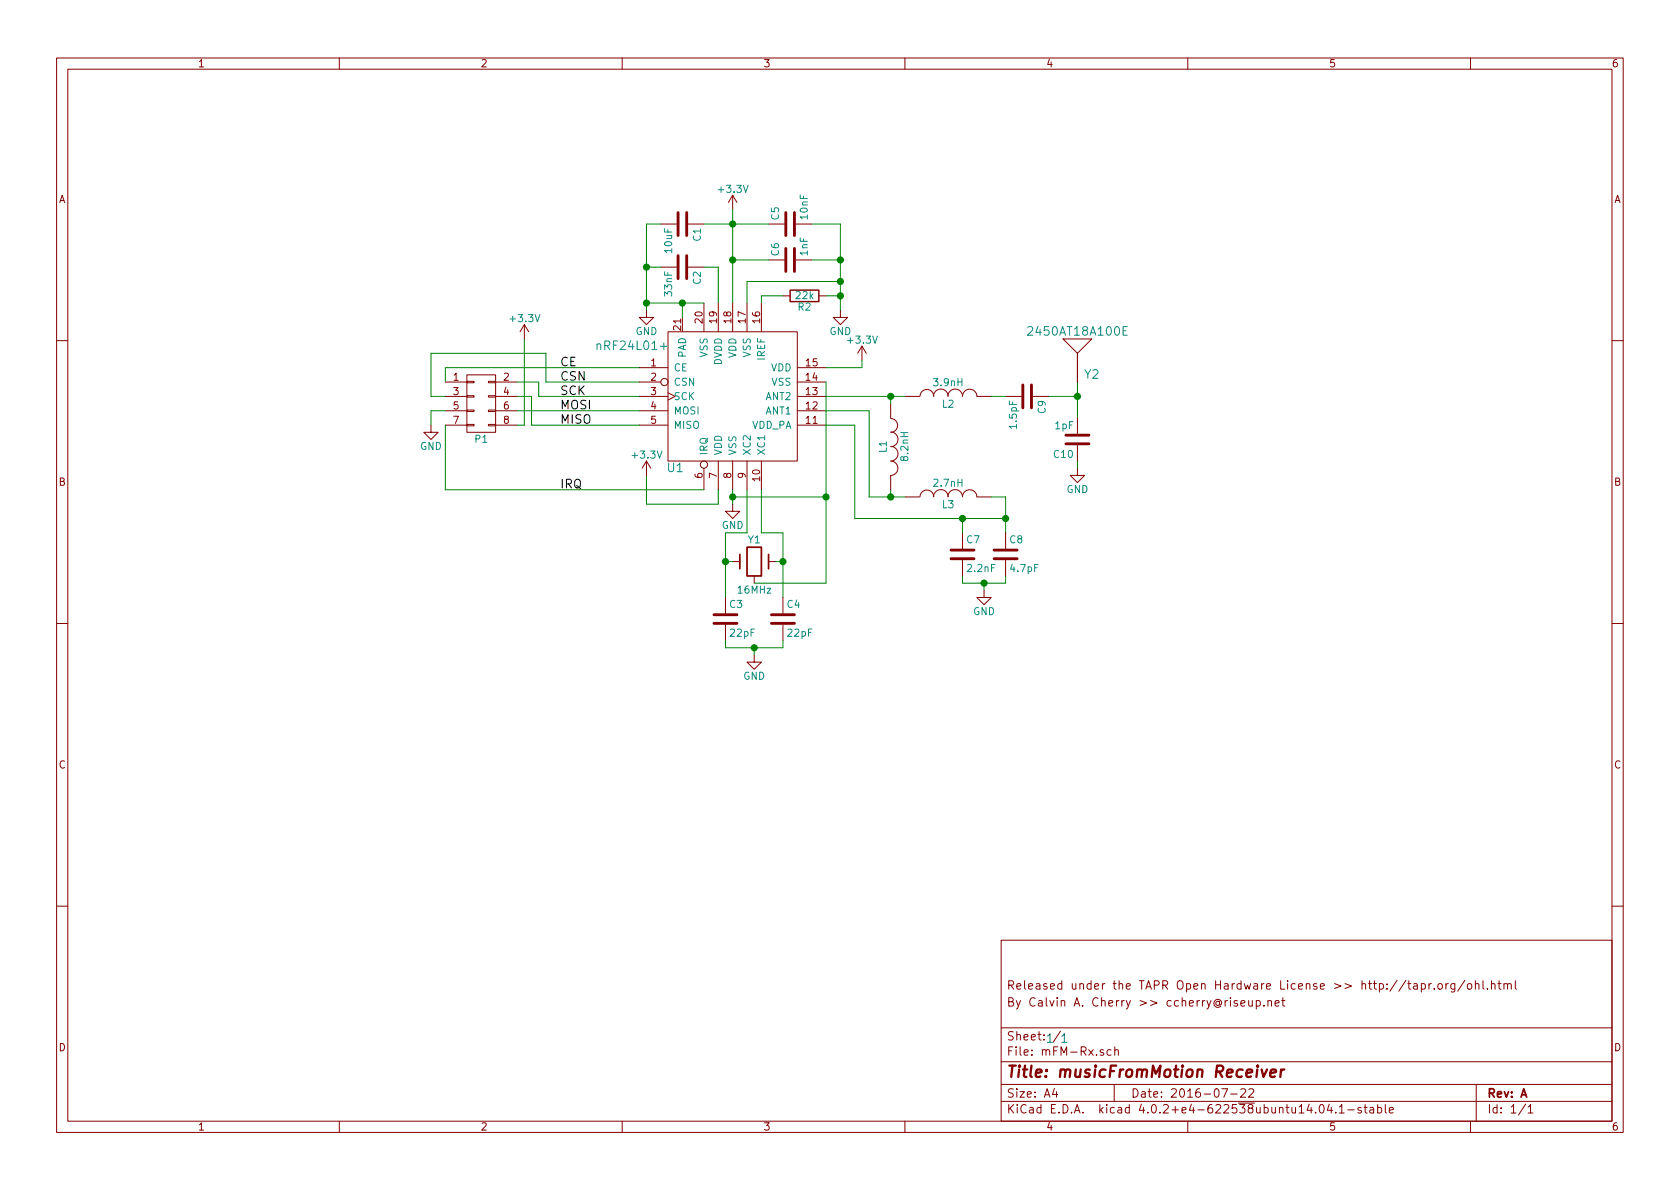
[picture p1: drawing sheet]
EESchema Schematic File Version 2
LIBS:power
LIBS:device
LIBS:transistors
LIBS:conn
LIBS:linear
LIBS:regul
LIBS:74xx
LIBS:cmos4000
LIBS:adc-dac
LIBS:memory
LIBS:xilinx
LIBS:microcontrollers
LIBS:dsp
LIBS:microchip
LIBS:analog_switches
LIBS:motorola
LIBS:texas
LIBS:intel
LIBS:audio
LIBS:interface
LIBS:digital-audio
LIBS:philips
LIBS:display
LIBS:cypress
LIBS:siliconi
LIBS:opto
LIBS:atmel
LIBS:contrib
LIBS:valves
LIBS:mFM_comp
LIBS:mFM-Rx-cache
EELAYER 25 0
EELAYER END
$Descr A4 11693 8268
encoding utf-8
Sheet 1 1
Title "musicFromMotion Receiver"
Date "2016-07-22"
Rev "A"
Comp ""
Comment1 "By Calvin A. Cherry >> ccherry@riseup.net"
Comment2 "Released under the TAPR Open Hardware License >> http://tapr.org/ohl.html"
Comment3 ""
Comment4 ""
$EndDescr
$Comp
L CONN_02X04 P1
U 1 1
P 3350 2800
F 0 "P1" H 3350 2550 50  0000 C CNN
F 1 "CONN_02X04" H 3350 2550 50  0001 C CNN
F 2 "mFM:Socket_Strip_Straight_2x04_mod" H 3350 1600 50  0001 C CNN
F 3 "" H 3350 1600 50  0000 C CNN
	1    3350 2800
	1    0    0    -1  
$EndComp
$Comp
L C C1
U 1 1
P 4750 1550
F 0 "C1" H 4775 1650 50  0000 L CNN
F 1 "10uF" H 4775 1450 50  0000 L CNN
F 2 "Capacitors_SMD:C_0805_HandSoldering" H 4788 1400 50  0001 C CNN
F 3 "" H 4750 1550 50  0000 C CNN
	1    4750 1550
	0    1    1    0   
$EndComp
$Comp
L +3.3V #PWR01
U 1 1
P 3650 2350
F 0 "#PWR01" H 3650 2200 50  0001 C CNN
F 1 "+3.3V" H 3650 2490 50  0000 C CNN
F 2 "" H 3650 2350 50  0000 C CNN
F 3 "" H 3650 2350 50  0000 C CNN
	1    3650 2350
	1    0    0    -1  
$EndComp
$Comp
L nRF24L01+ U1
U 1 1
P 5100 2750
F 0 "U1" H 4700 2250 60  0000 C CNN
F 1 "nRF24L01+" H 4400 3100 60  0000 C CNN
F 2 "mFM:QFN20_4x4" H 5100 2750 60  0001 C CNN
F 3 "" H 5100 2750 60  0000 C CNN
	1    5100 2750
	1    0    0    -1  
$EndComp
$Comp
L R R2
U 1 1
P 5600 2050
F 0 "R2" V 5680 2050 50  0000 C CNN
F 1 "22k" V 5600 2050 50  0000 C CNN
F 2 "Resistors_SMD:R_0402" V 5530 2050 50  0001 C CNN
F 3 "" H 5600 2050 50  0000 C CNN
	1    5600 2050
	0    1    1    0   
$EndComp
$Comp
L GND #PWR02
U 1 1
P 5850 2150
F 0 "#PWR02" H 5850 1900 50  0001 C CNN
F 1 "GND" H 5850 2000 50  0000 C CNN
F 2 "" H 5850 2150 50  0000 C CNN
F 3 "" H 5850 2150 50  0000 C CNN
	1    5850 2150
	1    0    0    -1  
$EndComp
$Comp
L C C2
U 1 1
P 4750 1850
F 0 "C2" H 4775 1950 50  0000 L CNN
F 1 "33nF" H 4775 1750 50  0000 L CNN
F 2 "Capacitors_SMD:C_0402" H 4788 1700 50  0001 C CNN
F 3 "" H 4750 1850 50  0000 C CNN
	1    4750 1850
	0    1    1    0   
$EndComp
$Comp
L GND #PWR03
U 1 1
P 4500 2150
F 0 "#PWR03" H 4500 1900 50  0001 C CNN
F 1 "GND" H 4500 2000 50  0000 C CNN
F 2 "" H 4500 2150 50  0000 C CNN
F 3 "" H 4500 2150 50  0000 C CNN
	1    4500 2150
	1    0    0    -1  
$EndComp
$Comp
L +3.3V #PWR04
U 1 1
P 5100 1450
F 0 "#PWR04" H 5100 1300 50  0001 C CNN
F 1 "+3.3V" H 5100 1590 50  0000 C CNN
F 2 "" H 5100 1450 50  0000 C CNN
F 3 "" H 5100 1450 50  0000 C CNN
	1    5100 1450
	1    0    0    -1  
$EndComp
Text Label 3900 2550 0    60   ~ 0
CE
$Comp
L GND #PWR05
U 1 1
P 3000 2950
F 0 "#PWR05" H 3000 2700 50  0001 C CNN
F 1 "GND" H 3000 2800 50  0000 C CNN
F 2 "" H 3000 2950 50  0000 C CNN
F 3 "" H 3000 2950 50  0000 C CNN
	1    3000 2950
	1    0    0    -1  
$EndComp
Text Label 3900 2650 0    60   ~ 0
CSN
Text Label 3900 3400 0    60   ~ 0
IRQ
Text Label 3900 2750 0    60   ~ 0
SCK
Text Label 3900 2850 0    60   ~ 0
MOSI
Text Label 3900 2950 0    60   ~ 0
MISO
$Comp
L C C6
U 1 1
P 5500 1800
F 0 "C6" H 5525 1900 50  0000 L CNN
F 1 "1nF" H 5525 1700 50  0000 L CNN
F 2 "Capacitors_SMD:C_0402" H 5538 1650 50  0001 C CNN
F 3 "" H 5500 1800 50  0000 C CNN
	1    5500 1800
	0    -1   -1   0   
$EndComp
$Comp
L C C5
U 1 1
P 5500 1550
F 0 "C5" H 5525 1650 50  0000 L CNN
F 1 "10nF" H 5525 1450 50  0000 L CNN
F 2 "Capacitors_SMD:C_0402" H 5538 1400 50  0001 C CNN
F 3 "" H 5500 1550 50  0000 C CNN
	1    5500 1550
	0    -1   -1   0   
$EndComp
$Comp
L ABM8_crystal Y1
U 1 1
P 5250 3900
F 0 "Y1" H 5250 4050 50  0000 C CNN
F 1 "16MHz" H 5250 3700 50  0000 C CNN
F 2 "mFM:ABM8" H 5250 3900 50  0001 C CNN
F 3 "" H 5250 3900 50  0000 C CNN
	1    5250 3900
	1    0    0    -1  
$EndComp
Wire Wire Line
	4900 1550 5350 1550
Wire Wire Line
	5300 2100 5300 2050
Wire Wire Line
	5300 2050 5450 2050
Wire Wire Line
	5850 2050 5750 2050
Wire Wire Line
	5850 1550 5850 2150
Wire Wire Line
	4600 1850 4500 1850
Wire Wire Line
	4500 1550 4500 2150
Wire Wire Line
	4900 1850 5000 1850
Wire Wire Line
	5000 1850 5000 2100
Wire Wire Line
	4500 2100 4900 2100
Connection ~ 4500 2100
Wire Wire Line
	5850 1950 5200 1950
Wire Wire Line
	5200 1950 5200 2100
Connection ~ 5850 2050
Wire Wire Line
	5100 1450 5100 2100
Connection ~ 5100 1550
Wire Wire Line
	5350 1800 5100 1800
Connection ~ 5100 1800
Wire Wire Line
	5650 1800 5850 1800
Connection ~ 5850 1950
Wire Wire Line
	5650 1550 5850 1550
Connection ~ 5850 1800
Wire Wire Line
	4600 1550 4500 1550
Connection ~ 4500 1850
Wire Wire Line
	5300 3700 5450 3700
Wire Wire Line
	5450 3700 5450 4150
Wire Wire Line
	5400 3900 5450 3900
Connection ~ 5450 3900
Wire Wire Line
	5300 3400 5300 3700
Wire Wire Line
	5200 3400 5200 3700
Wire Wire Line
	5200 3700 5050 3700
Wire Wire Line
	5050 3700 5050 4150
Wire Wire Line
	5050 3900 5100 3900
$Comp
L C C3
U 1 1
P 5050 4300
F 0 "C3" H 5075 4400 50  0000 L CNN
F 1 "22pF" H 5075 4200 50  0000 L CNN
F 2 "Capacitors_SMD:C_0402" H 5088 4150 50  0001 C CNN
F 3 "" H 5050 4300 50  0000 C CNN
	1    5050 4300
	1    0    0    -1  
$EndComp
$Comp
L C C4
U 1 1
P 5450 4300
F 0 "C4" H 5475 4400 50  0000 L CNN
F 1 "22pF" H 5475 4200 50  0000 L CNN
F 2 "Capacitors_SMD:C_0402" H 5488 4150 50  0001 C CNN
F 3 "" H 5450 4300 50  0000 C CNN
	1    5450 4300
	1    0    0    -1  
$EndComp
Wire Wire Line
	5050 4450 5050 4500
Wire Wire Line
	5050 4500 5450 4500
Wire Wire Line
	5450 4500 5450 4450
$Comp
L GND #PWR06
U 1 1
P 5250 4550
F 0 "#PWR06" H 5250 4300 50  0001 C CNN
F 1 "GND" H 5250 4400 50  0000 C CNN
F 2 "" H 5250 4550 50  0000 C CNN
F 3 "" H 5250 4550 50  0000 C CNN
	1    5250 4550
	1    0    0    -1  
$EndComp
Wire Wire Line
	5250 4500 5250 4550
Connection ~ 5250 4500
$Comp
L GND #PWR07
U 1 1
P 5100 3500
F 0 "#PWR07" H 5100 3250 50  0001 C CNN
F 1 "GND" H 5100 3350 50  0000 C CNN
F 2 "" H 5100 3500 50  0000 C CNN
F 3 "" H 5100 3500 50  0000 C CNN
	1    5100 3500
	1    0    0    -1  
$EndComp
Wire Wire Line
	5100 3400 5100 3500
Wire Wire Line
	5000 3400 5000 3500
Wire Wire Line
	5000 3500 4500 3500
Wire Wire Line
	4500 3500 4500 3300
$Comp
L +3.3V #PWR08
U 1 1
P 4500 3300
F 0 "#PWR08" H 4500 3150 50  0001 C CNN
F 1 "+3.3V" H 4500 3440 50  0000 C CNN
F 2 "" H 4500 3300 50  0000 C CNN
F 3 "" H 4500 3300 50  0000 C CNN
	1    4500 3300
	1    0    0    -1  
$EndComp
$Comp
L +3.3V #PWR09
U 1 1
P 6000 2500
F 0 "#PWR09" H 6000 2350 50  0001 C CNN
F 1 "+3.3V" H 6000 2640 50  0000 C CNN
F 2 "" H 6000 2500 50  0000 C CNN
F 3 "" H 6000 2500 50  0000 C CNN
	1    6000 2500
	1    0    0    -1  
$EndComp
Wire Wire Line
	6000 2500 6000 2550
Wire Wire Line
	6000 2550 5750 2550
Wire Wire Line
	5750 2750 6300 2750
$Comp
L INDUCTOR L2
U 1 1
P 6600 2750
F 0 "L2" V 6550 2750 50  0000 C CNN
F 1 "3.9nH" V 6700 2750 50  0000 C CNN
F 2 "Resistors_SMD:R_0402" H 6600 2750 50  0001 C CNN
F 3 "" H 6600 2750 50  0000 C CNN
	1    6600 2750
	0    -1   -1   0   
$EndComp
$Comp
L INDUCTOR L1
U 1 1
P 6200 3100
F 0 "L1" V 6150 3100 50  0000 C CNN
F 1 "8.2nH" V 6300 3100 50  0000 C CNN
F 2 "Resistors_SMD:R_0402" H 6200 3100 50  0001 C CNN
F 3 "" H 6200 3100 50  0000 C CNN
	1    6200 3100
	1    0    0    -1  
$EndComp
Wire Wire Line
	6200 2800 6200 2750
Connection ~ 6200 2750
Wire Wire Line
	6200 3400 6200 3450
Wire Wire Line
	6050 3450 6300 3450
$Comp
L INDUCTOR L3
U 1 1
P 6600 3450
F 0 "L3" V 6550 3450 50  0000 C CNN
F 1 "2.7nH" V 6700 3450 50  0000 C CNN
F 2 "Resistors_SMD:R_0402" H 6600 3450 50  0001 C CNN
F 3 "" H 6600 3450 50  0000 C CNN
	1    6600 3450
	0    -1   -1   0   
$EndComp
Wire Wire Line
	5750 2850 6050 2850
Wire Wire Line
	6050 2850 6050 3450
Wire Wire Line
	7000 3450 7000 3700
Wire Wire Line
	7000 3450 6900 3450
$Comp
L C C8
U 1 1
P 7000 3850
F 0 "C8" H 7025 3950 50  0000 L CNN
F 1 "4.7pF" H 7025 3750 50  0000 L CNN
F 2 "Capacitors_SMD:C_0402" H 7038 3700 50  0001 C CNN
F 3 "" H 7000 3850 50  0000 C CNN
	1    7000 3850
	1    0    0    -1  
$EndComp
$Comp
L C C7
U 1 1
P 6700 3850
F 0 "C7" H 6725 3950 50  0000 L CNN
F 1 "2.2nF" H 6725 3750 50  0000 L CNN
F 2 "Capacitors_SMD:C_0402" H 6738 3700 50  0001 C CNN
F 3 "" H 6700 3850 50  0000 C CNN
	1    6700 3850
	1    0    0    -1  
$EndComp
$Comp
L GND #PWR010
U 1 1
P 6850 4100
F 0 "#PWR010" H 6850 3850 50  0001 C CNN
F 1 "GND" H 6850 3950 50  0000 C CNN
F 2 "" H 6850 4100 50  0000 C CNN
F 3 "" H 6850 4100 50  0000 C CNN
	1    6850 4100
	1    0    0    -1  
$EndComp
Connection ~ 7000 3600
Wire Wire Line
	6700 3600 6700 3700
Connection ~ 6700 3600
Wire Wire Line
	7000 4050 7000 4000
Wire Wire Line
	6700 4050 7000 4050
Wire Wire Line
	6700 4050 6700 4000
Wire Wire Line
	6850 4050 6850 4100
Connection ~ 6850 4050
Connection ~ 6200 3450
Wire Wire Line
	5750 2950 5950 2950
Wire Wire Line
	5950 2950 5950 3600
Wire Wire Line
	5950 3600 7000 3600
$Comp
L C C9
U 1 1
P 7150 2750
F 0 "C9" H 7175 2850 50  0000 L CNN
F 1 "1.5pF" H 7175 2650 50  0000 L CNN
F 2 "Capacitors_SMD:C_0402" H 7188 2600 50  0001 C CNN
F 3 "" H 7150 2750 50  0000 C CNN
	1    7150 2750
	0    1    1    0   
$EndComp
$Comp
L C C10
U 1 1
P 7500 3050
F 0 "C10" H 7525 3150 50  0000 L CNN
F 1 "1pF" H 7525 2950 50  0000 L CNN
F 2 "Capacitors_SMD:C_0402" H 7538 2900 50  0001 C CNN
F 3 "" H 7500 3050 50  0000 C CNN
	1    7500 3050
	-1   0    0    1   
$EndComp
$Comp
L GND #PWR011
U 1 1
P 7500 3250
F 0 "#PWR011" H 7500 3000 50  0001 C CNN
F 1 "GND" H 7500 3100 50  0000 C CNN
F 2 "" H 7500 3250 50  0000 C CNN
F 3 "" H 7500 3250 50  0000 C CNN
	1    7500 3250
	1    0    0    -1  
$EndComp
Wire Wire Line
	7500 3250 7500 3200
Wire Wire Line
	7300 2750 7500 2750
Wire Wire Line
	7500 2650 7500 2900
Wire Wire Line
	6900 2750 7000 2750
Connection ~ 7500 2750
Wire Wire Line
	5100 3450 5750 3450
Wire Wire Line
	5750 2650 5750 4050
Connection ~ 5100 3450
Wire Wire Line
	5750 4050 5250 4050
Connection ~ 5750 3450
Connection ~ 5050 3900
Wire Wire Line
	4750 2200 4750 2100
Connection ~ 4750 2100
Wire Wire Line
	4450 2850 3600 2850
Wire Wire Line
	4900 3400 3100 3400
Wire Wire Line
	3100 3400 3100 2950
Wire Wire Line
	4450 2750 3750 2750
Wire Wire Line
	3750 2750 3750 2650
Wire Wire Line
	3750 2650 3600 2650
Wire Wire Line
	3600 2750 3700 2750
Wire Wire Line
	3700 2750 3700 2950
Wire Wire Line
	3700 2950 4450 2950
Wire Wire Line
	4450 2550 3100 2550
Wire Wire Line
	3100 2550 3100 2650
Wire Wire Line
	3800 2650 4450 2650
Wire Wire Line
	3800 2450 3800 2650
Wire Wire Line
	3800 2450 3000 2450
Wire Wire Line
	3000 2450 3000 2750
Wire Wire Line
	3000 2750 3100 2750
Wire Wire Line
	3100 2850 3000 2850
Wire Wire Line
	3000 2850 3000 2950
Wire Wire Line
	3600 2950 3650 2950
Wire Wire Line
	3650 2950 3650 2350
$Comp
L 2450AT18A100E Y2
U 1 1
P 7500 2450
F 0 "Y2" H 7600 2300 60  0000 C CNN
F 1 "2450AT18A100E" H 7500 2600 60  0000 C CNN
F 2 "" H 7500 2450 60  0000 C CNN
F 3 "" H 7500 2450 60  0000 C CNN
	1    7500 2450
	1    0    0    -1  
$EndComp
Text Notes 7280 7250 0    60   ~ 0
1
Text Notes 7380 7250 0    60   ~ 0
1
$EndSCHEMATC
